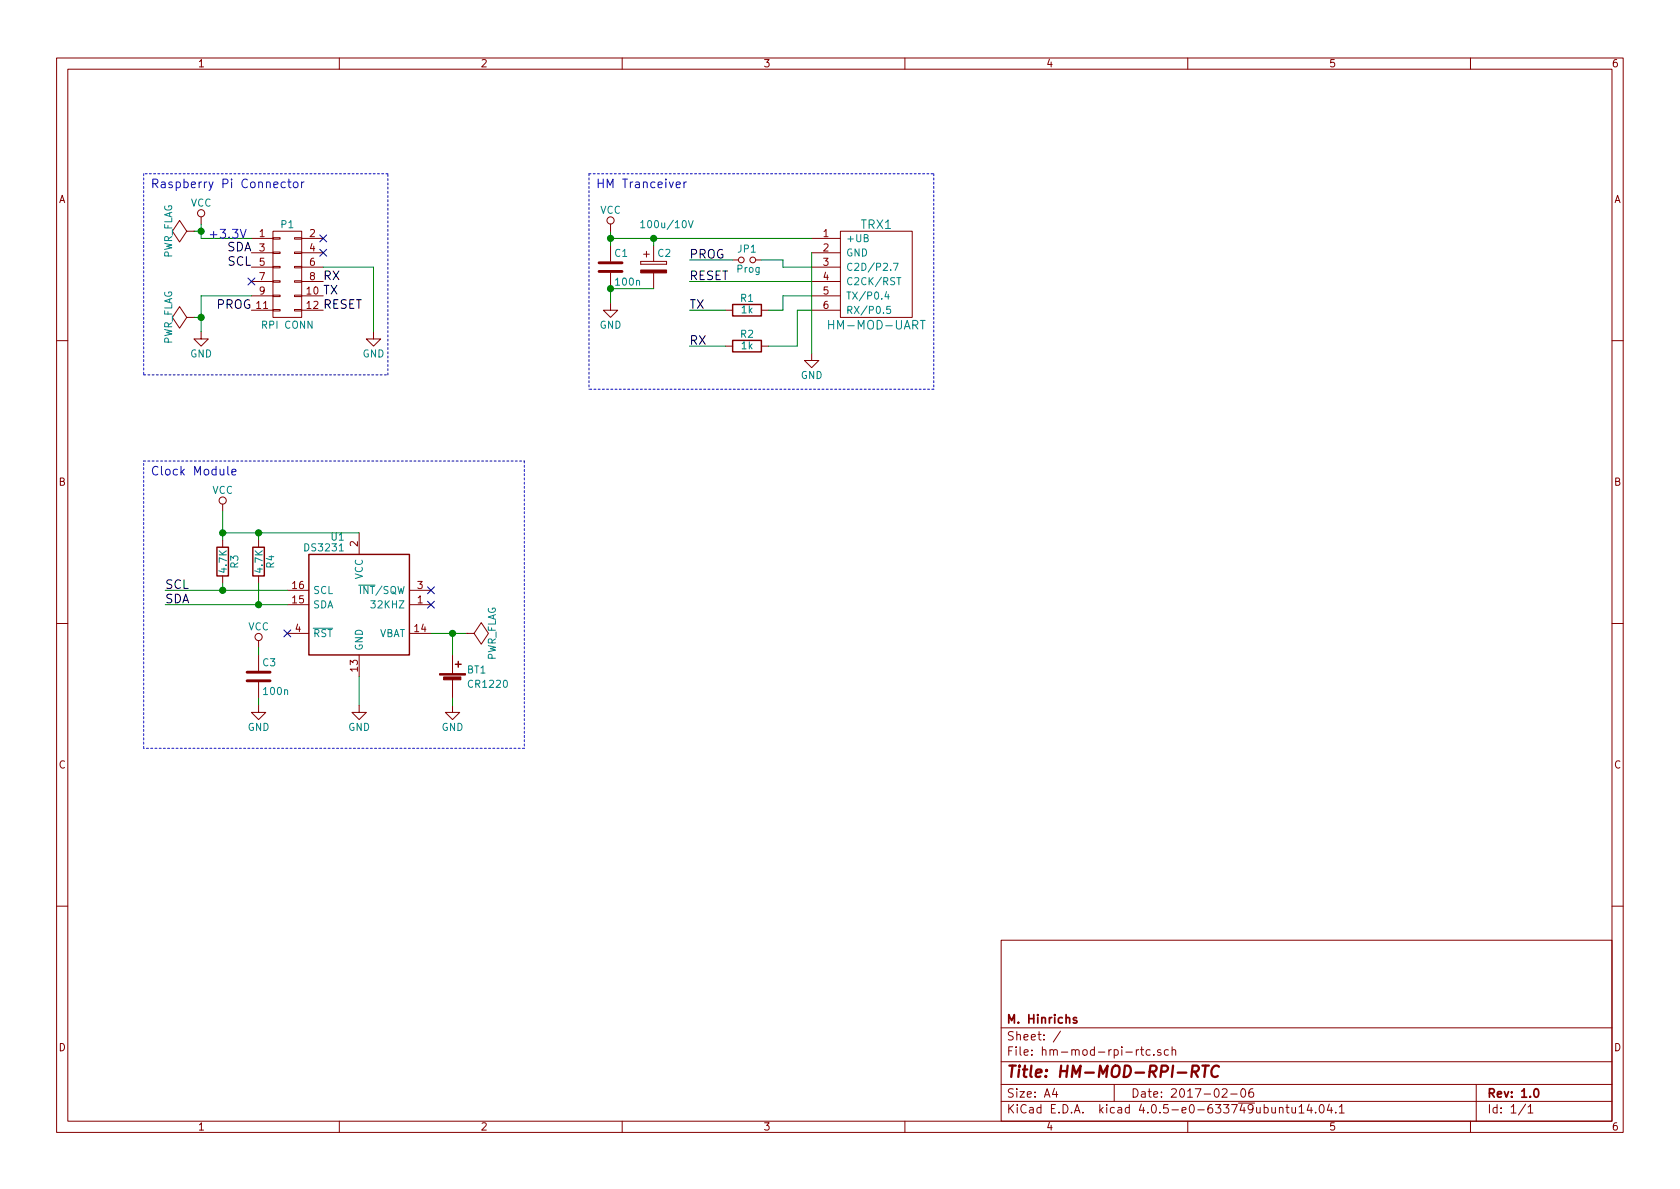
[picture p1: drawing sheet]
EESchema Schematic File Version 2
LIBS:power
LIBS:device
LIBS:transistors
LIBS:conn
LIBS:linear
LIBS:regul
LIBS:74xx
LIBS:cmos4000
LIBS:adc-dac
LIBS:memory
LIBS:xilinx
LIBS:microcontrollers
LIBS:dsp
LIBS:microchip
LIBS:analog_switches
LIBS:motorola
LIBS:texas
LIBS:intel
LIBS:audio
LIBS:interface
LIBS:digital-audio
LIBS:philips
LIBS:display
LIBS:cypress
LIBS:siliconi
LIBS:opto
LIBS:atmel
LIBS:contrib
LIBS:valves
LIBS:hm-mod-uart
LIBS:maxim
LIBS:hm-mod-rpi-rtc-cache
EELAYER 25 0
EELAYER END
$Descr A4 11693 8268
encoding utf-8
Sheet 1 1
Title "HM-MOD-RPI-RTC"
Date "2017-02-06"
Rev "1.0"
Comp "M. Hinrichs"
Comment1 ""
Comment2 ""
Comment3 ""
Comment4 ""
$EndDescr
$Comp
L CONN_02X06 P1
U 1 1
P 2000 1900
F 0 "P1" H 2000 2250 50  0000 C CNN
F 1 "RPI CONN" H 2000 1550 50  0000 C CNN
F 2 "Pin_Headers:Pin_Header_Straight_2x06_Pitch2.54mm" H 2000 700 50  0001 C CNN
F 3 "" H 2000 700 50  0000 C CNN
	1    2000 1900
	1    0    0    -1  
$EndComp
$Comp
L R R2
U 1 1
P 5200 2400
F 0 "R2" V 5280 2400 50  0000 C CNN
F 1 "1k" V 5200 2400 50  0000 C CNN
F 2 "Resistors_SMD:R_0805_HandSoldering" V 5130 2400 50  0001 C CNN
F 3 "" H 5200 2400 50  0000 C CNN
	1    5200 2400
	0    -1   -1   0   
$EndComp
$Comp
L R R1
U 1 1
P 5200 2150
F 0 "R1" V 5280 2150 50  0000 C CNN
F 1 "1k" V 5200 2150 50  0000 C CNN
F 2 "Resistors_SMD:R_0805_HandSoldering" V 5130 2150 50  0001 C CNN
F 3 "" H 5200 2150 50  0000 C CNN
	1    5200 2150
	0    -1   -1   0   
$EndComp
$Comp
L CP C2
U 1 1
P 4550 1850
F 0 "C2" H 4575 1950 50  0000 L CNN
F 1 "100u/10V" H 4450 2150 50  0000 L CNN
F 2 "Capacitors_Tantalum_SMD:CP_Tantalum_Case-B_EIA-3528-21_Hand" H 4588 1700 50  0001 C CNN
F 3 "" H 4550 1850 50  0000 C CNN
	1    4550 1850
	1    0    0    -1  
$EndComp
$Comp
L C C1
U 1 1
P 4250 1850
F 0 "C1" H 4275 1950 50  0000 L CNN
F 1 "100n" H 4275 1750 50  0000 L CNN
F 2 "Capacitors_SMD:C_0805_HandSoldering" H 4288 1700 50  0001 C CNN
F 3 "" H 4250 1850 50  0000 C CNN
	1    4250 1850
	1    0    0    -1  
$EndComp
$Comp
L Jumper_NO_Small JP1
U 1 1
P 5200 1800
F 0 "JP1" H 5200 1880 50  0000 C CNN
F 1 "Prog" H 5210 1740 50  0000 C CNN
F 2 "hm-mod-uart:solder_jumper" H 5200 1800 50  0001 C CNN
F 3 "" H 5200 1800 50  0000 C CNN
	1    5200 1800
	1    0    0    -1  
$EndComp
$Comp
L GND #PWR01
U 1 1
P 1400 2300
F 0 "#PWR01" H 1400 2050 50  0001 C CNN
F 1 "GND" H 1400 2150 50  0000 C CNN
F 2 "" H 1400 2300 50  0000 C CNN
F 3 "" H 1400 2300 50  0000 C CNN
	1    1400 2300
	1    0    0    -1  
$EndComp
$Comp
L VCC #PWR02
U 1 1
P 1400 1550
F 0 "#PWR02" H 1400 1400 50  0001 C CNN
F 1 "VCC" H 1400 1700 50  0000 C CNN
F 2 "" H 1400 1550 50  0000 C CNN
F 3 "" H 1400 1550 50  0000 C CNN
	1    1400 1550
	1    0    0    -1  
$EndComp
$Comp
L HM-MOD-UART TRX1
U 1 1
P 6100 1900
F 0 "TRX1" H 6100 2250 60  0000 C CNN
F 1 "HM-MOD-UART" H 6100 1550 60  0000 C CNN
F 2 "hm-mod-uart:HM-MOD-UART" H 6150 1600 60  0001 C CNN
F 3 "" H 6150 1600 60  0001 C CNN
	1    6100 1900
	1    0    0    -1  
$EndComp
$Comp
L GND #PWR03
U 1 1
P 2600 2300
F 0 "#PWR03" H 2600 2050 50  0001 C CNN
F 1 "GND" H 2600 2150 50  0000 C CNN
F 2 "" H 2600 2300 50  0000 C CNN
F 3 "" H 2600 2300 50  0000 C CNN
	1    2600 2300
	1    0    0    -1  
$EndComp
Text Label 2250 1950 0    60   ~ 0
RX
Text Label 2250 2050 0    60   ~ 0
TX
Text Label 2250 2150 0    60   ~ 0
RESET
Text Label 1750 2150 2    60   ~ 0
PROG
Wire Wire Line
	1750 1650 1400 1650
Wire Wire Line
	1400 1650 1400 1550
Wire Wire Line
	1750 2050 1400 2050
Wire Wire Line
	1400 2050 1400 2300
Wire Wire Line
	2250 1850 2600 1850
Wire Wire Line
	2600 1850 2600 2300
Text Notes 1450 1650 0    60   ~ 0
+3.3V
$Comp
L PWR_FLAG #FLG04
U 1 1
P 1350 1600
F 0 "#FLG04" H 1350 1695 50  0001 C CNN
F 1 "PWR_FLAG" H 1350 1780 50  0000 C CNN
F 2 "" H 1350 1600 50  0000 C CNN
F 3 "" H 1350 1600 50  0000 C CNN
	1    1350 1600
	0    -1   -1   0   
$EndComp
$Comp
L PWR_FLAG #FLG05
U 1 1
P 1350 2200
F 0 "#FLG05" H 1350 2295 50  0001 C CNN
F 1 "PWR_FLAG" H 1350 2380 50  0000 C CNN
F 2 "" H 1350 2200 50  0000 C CNN
F 3 "" H 1350 2200 50  0000 C CNN
	1    1350 2200
	0    -1   -1   0   
$EndComp
Wire Wire Line
	1350 1600 1400 1600
Connection ~ 1400 1600
Wire Wire Line
	1350 2200 1400 2200
Connection ~ 1400 2200
Wire Wire Line
	5650 2050 5450 2050
Wire Wire Line
	5450 2050 5450 2150
Wire Wire Line
	5450 2150 5350 2150
Wire Wire Line
	5650 2150 5550 2150
Wire Wire Line
	5550 2150 5550 2400
Wire Wire Line
	5550 2400 5350 2400
Text Label 4800 2150 0    60   ~ 0
TX
Text Label 4800 2400 0    60   ~ 0
RX
Text Label 4800 1800 0    60   ~ 0
PROG
$Comp
L GND #PWR06
U 1 1
P 4250 2100
F 0 "#PWR06" H 4250 1850 50  0001 C CNN
F 1 "GND" H 4250 1950 50  0000 C CNN
F 2 "" H 4250 2100 50  0000 C CNN
F 3 "" H 4250 2100 50  0000 C CNN
	1    4250 2100
	1    0    0    -1  
$EndComp
Wire Wire Line
	4550 2000 4250 2000
Wire Wire Line
	4250 2000 4250 2100
Connection ~ 4250 2000
Wire Wire Line
	5650 1650 4250 1650
Wire Wire Line
	4250 1600 4250 1700
Wire Wire Line
	4550 1700 4550 1650
Connection ~ 4550 1650
$Comp
L VCC #PWR07
U 1 1
P 4250 1600
F 0 "#PWR07" H 4250 1450 50  0001 C CNN
F 1 "VCC" H 4250 1750 50  0000 C CNN
F 2 "" H 4250 1600 50  0000 C CNN
F 3 "" H 4250 1600 50  0000 C CNN
	1    4250 1600
	1    0    0    -1  
$EndComp
Connection ~ 4250 1650
Wire Wire Line
	5050 2150 4800 2150
Wire Wire Line
	5050 2400 4800 2400
Text Label 4800 1950 0    60   ~ 0
RESET
Wire Wire Line
	5650 1950 4800 1950
$Comp
L GND #PWR08
U 1 1
P 5650 2450
F 0 "#PWR08" H 5650 2200 50  0001 C CNN
F 1 "GND" H 5650 2300 50  0000 C CNN
F 2 "" H 5650 2450 50  0000 C CNN
F 3 "" H 5650 2450 50  0000 C CNN
	1    5650 2450
	1    0    0    -1  
$EndComp
Wire Wire Line
	5650 1850 5450 1850
Wire Wire Line
	5450 1850 5450 1800
Wire Wire Line
	5450 1800 5300 1800
Wire Wire Line
	5100 1800 4800 1800
Wire Wire Line
	5650 1750 5650 2450
Wire Notes Line
	1000 1200 1000 2600
Wire Notes Line
	1000 2600 2700 2600
Wire Notes Line
	2700 2600 2700 1200
Wire Notes Line
	2700 1200 1000 1200
Text Notes 1050 1300 0    60   ~ 0
Raspberry Pi Connector
Wire Notes Line
	4100 1200 4100 2700
Wire Notes Line
	4100 1200 6500 1200
Wire Notes Line
	6500 1200 6500 2700
Wire Notes Line
	6500 2700 4100 2700
Text Notes 4150 1300 0    60   ~ 0
HM Tranceiver
NoConn ~ 2250 1650
NoConn ~ 2250 1750
NoConn ~ 1750 1950
$Comp
L DS3231 U1
U 1 1
P 2500 4200
F 0 "U1" H 2400 4675 50  0000 R CNN
F 1 "DS3231" H 2400 4600 50  0000 R CNN
F 2 "Housings_SOIC:SOIC-16W_7.5x10.3mm_Pitch1.27mm" H 2550 3800 50  0001 L CNN
F 3 "" H 2770 4450 50  0001 C CNN
	1    2500 4200
	1    0    0    -1  
$EndComp
$Comp
L R R3
U 1 1
P 1550 3900
F 0 "R3" V 1630 3900 50  0000 C CNN
F 1 "4.7K" V 1550 3900 50  0000 C CNN
F 2 "Resistors_SMD:R_0805_HandSoldering" V 1480 3900 50  0001 C CNN
F 3 "" H 1550 3900 50  0000 C CNN
	1    1550 3900
	1    0    0    -1  
$EndComp
$Comp
L R R4
U 1 1
P 1800 3900
F 0 "R4" V 1880 3900 50  0000 C CNN
F 1 "4.7K" V 1800 3900 50  0000 C CNN
F 2 "Resistors_SMD:R_0805_HandSoldering" V 1730 3900 50  0001 C CNN
F 3 "" H 1800 3900 50  0000 C CNN
	1    1800 3900
	1    0    0    -1  
$EndComp
$Comp
L VCC #PWR09
U 1 1
P 1550 3550
F 0 "#PWR09" H 1550 3400 50  0001 C CNN
F 1 "VCC" H 1550 3700 50  0000 C CNN
F 2 "" H 1550 3550 50  0000 C CNN
F 3 "" H 1550 3550 50  0000 C CNN
	1    1550 3550
	1    0    0    -1  
$EndComp
Wire Wire Line
	2500 3700 1550 3700
Wire Wire Line
	1550 3550 1550 3750
Wire Wire Line
	1800 3750 1800 3700
Connection ~ 1800 3700
Connection ~ 1550 3700
Wire Wire Line
	2000 4100 1150 4100
Wire Wire Line
	2000 4200 1150 4200
Wire Wire Line
	1800 4050 1800 4200
Connection ~ 1800 4200
Wire Wire Line
	1550 4050 1550 4100
Connection ~ 1550 4100
Text Label 1150 4100 0    60   ~ 0
SCL
Text Label 1150 4200 0    60   ~ 0
SDA
$Comp
L GND #PWR010
U 1 1
P 2500 4900
F 0 "#PWR010" H 2500 4650 50  0001 C CNN
F 1 "GND" H 2500 4750 50  0000 C CNN
F 2 "" H 2500 4900 50  0000 C CNN
F 3 "" H 2500 4900 50  0000 C CNN
	1    2500 4900
	1    0    0    -1  
$EndComp
Wire Wire Line
	2500 4700 2500 4900
$Comp
L C C3
U 1 1
P 1800 4700
F 0 "C3" H 1825 4800 50  0000 L CNN
F 1 "100n" H 1825 4600 50  0000 L CNN
F 2 "Capacitors_SMD:C_0805_HandSoldering" H 1838 4550 50  0001 C CNN
F 3 "" H 1800 4700 50  0000 C CNN
	1    1800 4700
	1    0    0    -1  
$EndComp
$Comp
L VCC #PWR011
U 1 1
P 1800 4500
F 0 "#PWR011" H 1800 4350 50  0001 C CNN
F 1 "VCC" H 1800 4650 50  0000 C CNN
F 2 "" H 1800 4500 50  0000 C CNN
F 3 "" H 1800 4500 50  0000 C CNN
	1    1800 4500
	1    0    0    -1  
$EndComp
$Comp
L GND #PWR012
U 1 1
P 1800 4900
F 0 "#PWR012" H 1800 4650 50  0001 C CNN
F 1 "GND" H 1800 4750 50  0000 C CNN
F 2 "" H 1800 4900 50  0000 C CNN
F 3 "" H 1800 4900 50  0000 C CNN
	1    1800 4900
	1    0    0    -1  
$EndComp
Wire Wire Line
	1800 4850 1800 4900
Wire Wire Line
	1800 4500 1800 4550
NoConn ~ 3000 4100
NoConn ~ 3000 4200
NoConn ~ 2000 4400
$Comp
L Battery_Cell BT1
U 1 1
P 3150 4750
F 0 "BT1" H 3250 4850 50  0000 L CNN
F 1 "CR1220" H 3250 4750 50  0000 L CNN
F 2 "hm-mod-uart:CR1220_holder" V 3150 4810 50  0001 C CNN
F 3 "" V 3150 4810 50  0000 C CNN
	1    3150 4750
	1    0    0    -1  
$EndComp
$Comp
L GND #PWR013
U 1 1
P 3150 4900
F 0 "#PWR013" H 3150 4650 50  0001 C CNN
F 1 "GND" H 3150 4750 50  0000 C CNN
F 2 "" H 3150 4900 50  0000 C CNN
F 3 "" H 3150 4900 50  0000 C CNN
	1    3150 4900
	1    0    0    -1  
$EndComp
Wire Wire Line
	3000 4400 3250 4400
Wire Wire Line
	3150 4400 3150 4550
Wire Wire Line
	3150 4850 3150 4900
Wire Notes Line
	1000 3200 3650 3200
Wire Notes Line
	3650 3200 3650 5200
Wire Notes Line
	3650 5200 1000 5200
Wire Notes Line
	1000 5200 1000 3200
Text Notes 1050 3300 0    60   ~ 0
Clock Module
$Comp
L PWR_FLAG #FLG014
U 1 1
P 3250 4400
F 0 "#FLG014" H 3250 4495 50  0001 C CNN
F 1 "PWR_FLAG" H 3250 4580 50  0000 C CNN
F 2 "" H 3250 4400 50  0000 C CNN
F 3 "" H 3250 4400 50  0000 C CNN
	1    3250 4400
	0    1    1    0   
$EndComp
Connection ~ 3150 4400
Text Label 1750 1750 2    60   ~ 0
SDA
Text Label 1750 1850 2    60   ~ 0
SCL
$EndSCHEMATC
